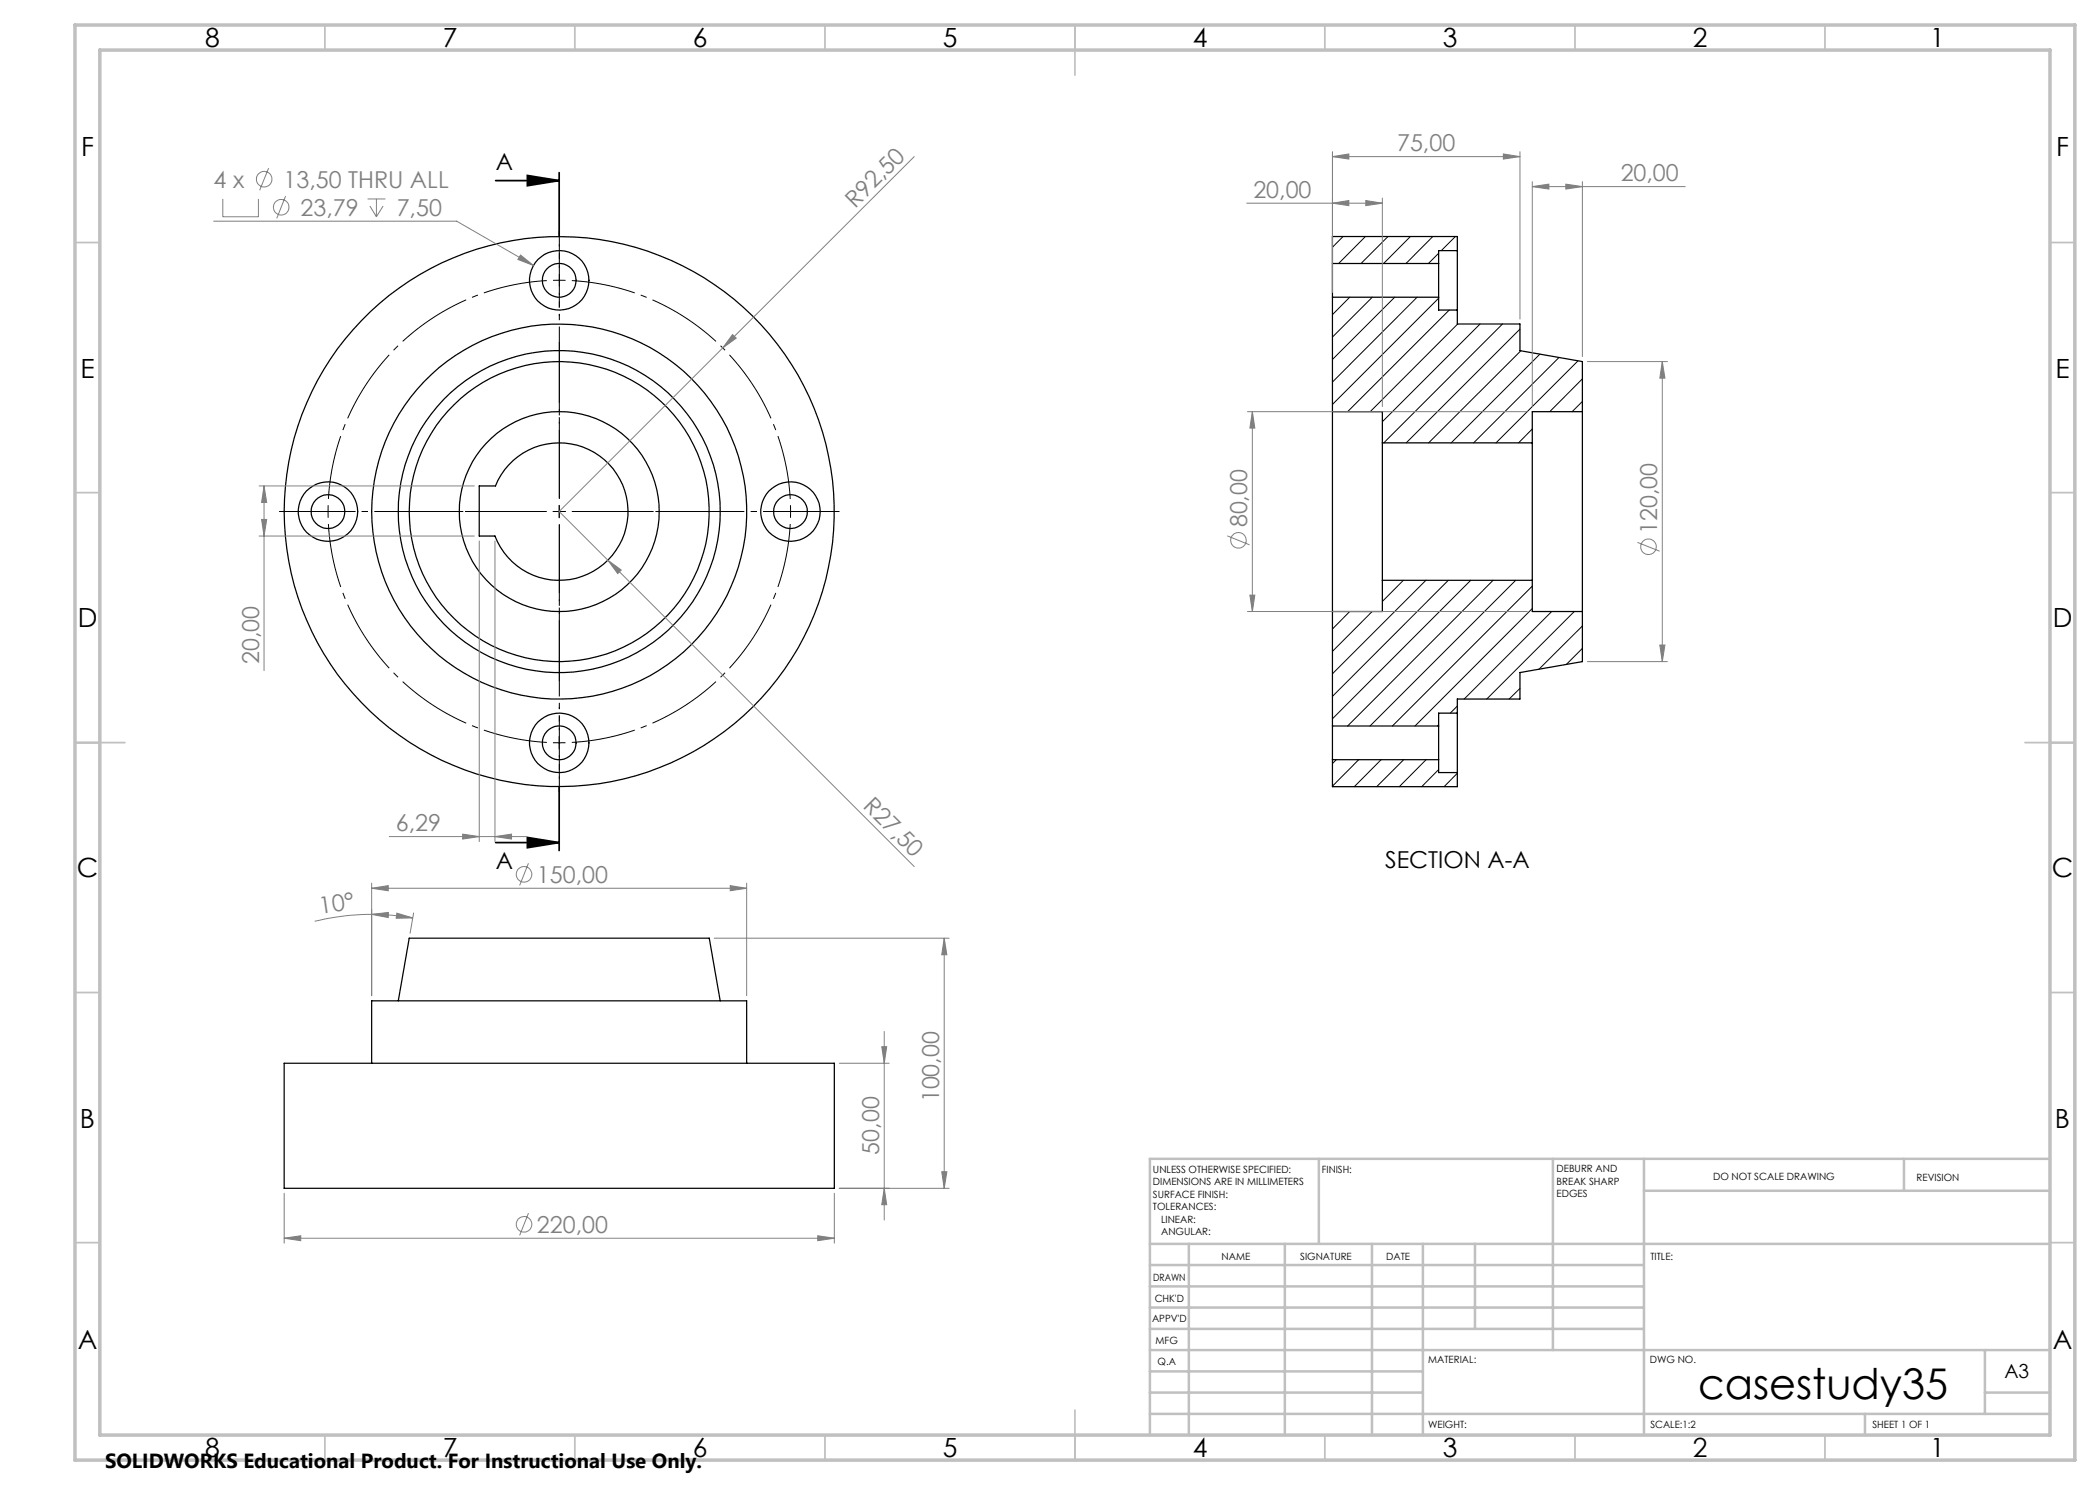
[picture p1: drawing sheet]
<svg xmlns="http://www.w3.org/2000/svg" width="420mm" height="297mm" viewBox="0 0 420 297" stroke-linecap="round" stroke-linejoin="round" font-family="sans-serif">
<g fill="none" stroke="#000" stroke-width=".25">
<path d="M266.5 52.7v6.7M266.5 59.4v22.9M266.5 59.4h21.2M266.5 52.7h21.2M287.7 52.7v6.7M287.7 59.4v2.6h3.8M291.5 50.1v11.9M291.5 50.1v-2.8h-25v5.4M291.5 50.1h-3.8v2.6M291.5 62v2.8h12.5v5.3l12.5 2.2v10M95.8 97.2h3.3a13.8 13.8 0 0 1 21.2-5.7 13.8 13.8 0 0 1-.3 21.9 13.8 13.8 0 0 1-21-6.2h-3.2zM266.5 82.3v40"/>
<path d="M266.5 82.3h10v6.3M276.5 88.6v27.5M276.5 88.6h30M306.5 88.6v27.5M316.5 82.3v40M316.5 82.3h-10v6.3M276.5 116.1v6.2h-10M276.5 116.1h30M306.5 116.1v6.2h10M266.5 122.3v22.9M316.5 122.3v10l-12.5 2.2v5.3h-12.5v2.8M266.5 145.2v6.7"/>
<path d="M266.5 151.9v5.4h25v-2.8M266.5 145.2h21.2M266.5 151.9h21.2M287.7 145.2v6.7M287.7 151.9v2.6h3.8M291.5 142.6v11.9M291.5 142.6h-3.8v2.6M56.8 212.7h110.1v25h-110.1zM74.3 212.7v-12.5h75v12.5M79.7 200.2l2.1-12.6h60.1l2.1 12.6"/>
<circle cx="111.8" cy="56.1" r="5.9"/>
<circle cx="111.8" cy="56.1" r="3.4"/>
<circle cx="65.6" cy="102.3" r="3.4"/>
<circle cx="65.6" cy="102.3" r="5.9"/>
<circle cx="111.8" cy="102.3" r="37.5"/>
<circle cx="111.8" cy="102.3" r="55"/>
<circle cx="111.8" cy="102.3" r="30"/>
<circle cx="111.8" cy="102.3" r="20"/>
<circle cx="111.9" cy="102.3" r="32.2"/>
<circle cx="158.1" cy="102.3" r="3.4"/>
<circle cx="158.1" cy="102.3" r="5.9"/>
<circle cx="111.8" cy="148.6" r="3.4"/>
<circle cx="111.9" cy="148.6" r="5.9"/>
</g>
<g fill="none" stroke="#000" stroke-width=".2">
<path d="M268.6 47.3l-2.1 2.2M269.9 59.4l-3.4 3.5M273.1 47.3l-5.4 5.4M274.5 59.4l-8 8M277.6 47.3l-5.4 5.4M278.9 59.4l-12.4 12.5M282.1 47.3l-5.4 5.4M283.4 59.4l-16.9 17M286.6 47.3l-5.4 5.4M287.7 50.7l-2 2M287.7 59.7l-21.2 21.2M291.1 47.3l-2.8 2.8"/>
<path d="M289.8 62l-20.3 20.3M291.5 64.8l-17.5 17.5M296 64.8l-19.5 19.5M300.5 64.8l-23.7 23.8M304 65.8l-22.8 22.8M304.2 70.2l-18.5 18.4M308 70.8l-17.8 17.8M311.8 71.5l-17.1 17.1M315.6 72.2l-16.4 16.4M316.5 75.8l-6.5 6.5M306.5 85.8l-2.8 2.8M316.5 80.3l-2.1 2"/>
<path d="M110.6 102.3h2.5M111.8 101.1v2.5M280.7 116.1l-4.2 4.2M285.2 116.1l-18.7 18.7M289.7 116.1l-23.2 23.2M294.1 116.1l-27.6 27.7M298.6 116.1l-29.1 29.1M303.1 116.1l-29.1 29.1M306.5 117.2l-28 28M269.9 122.3l-3.4 3.5M274.4 122.3l-7.9 8M304 137.7l-2.2 2.1"/>
<path d="M306.5 121.7l-23.5 23.5M310.3 122.3l-17.5 17.5M314.9 122.3l-17.5 17.5M316.5 125.2l-8.7 8.6M316.5 129.7l-3.2 3.2M110.6 148.6h2.5M111.8 147.3v2.5M267.3 151.9l-.8 .8M271.7 151.9l-5.2 5.3M276.2 151.9l-5.3 5.4M280.7 151.9l-5.4 5.4M285.2 151.9l-5.3 5.4"/>
<path d="M287.7 145l-.2 .2M287.7 153.9l-3.4 3.4M291.5 141.2l-1.4 1.4M291.5 154.7l-2.7 2.6"/>
</g>
<g fill="none" stroke="#808080" stroke-width=".2">
<path d="M44.6 39.8v3.6h7.1v-3.6M53.7 33.6l-1.8 4.5M57.1 39.2l-1.7 4.5M73.5 39.8h3.6M75.3 39.8v3.6M182.8 31.3l-38.3 38.3M266.5 31.3l3.3-.5v1zM266.5 30.3v28.2M266.5 31.3h37.5M276.5 39.6v41.7M300.7 30.8l3.3 .5-3.3 .5zM304 30.3v33.5"/>
<path d="M306.5 37.3l3.3-.5v1zM306.5 36.3v45M306.5 37.3h30.5M313.2 36.8l3.3 .5-3.3 .5zM316.5 36.3v35M42.7 44.2h48.6l15.4 8.9M74 41.2l1.3 2.2M76.6 41.2l-1.3 2.2M104.1 51l2.6 2.1-3.1-1.2zM249.3 40.6h27.2M266.5 40.6l3.3-.5v1zM273.2 40.1l3.3 .5-3.3 .5z"/>
<path d="M144.5 69.6l-32.7 32.7 9.8 9.7M146.5 66.9l.7 .7-2.7 2zM317.5 72.3h16M332.5 72.3l.5 3.3h-1zM332.5 72.3v60M51.8 97.2h43.1M52.8 97.2v36.9M52.8 97.2l.5 3.3h-1zM249.5 82.3h56M250.5 82.3l.5 3.3h-1zM250.5 82.3v40M51.8 107.2h43.1"/>
<path d="M52.3 103.9h1l-.5 3.3zM95.8 108.2v60.1M99 108.2v60.1M121.6 112l2.6 2-.7 .7zM121.6 112l61.2 61.3M245.5 107.2l4.4 1.8M250 119h1l-.5 3.3zM327.5 108.5l4.4 1.7M249.5 122.3h56M317.5 132.3h16M332 129h1l-.5 3.3zM74.3 177.7l3.3-.6v1z"/>
<path d="M74.3 176.6v22.5M74.3 177.7h75M77.9 167.3h27.4M92.5 166.8l3.3 .5-3.3 .5zM99 167.3l3.3-.5v1zM105.7 172.6l-1.8 4.5M146 177.1l3.3 .6-3.3 .4zM149.3 176.6v22.5M74.3 182.9l3.4-.4-.1 1zM74.3 182.9a48.1 48.1 0 0 1 8.2 .7M74.3 182.9a47.4 47.4 0 0 0-11.4 1.4M79.4 182.6l3.1 1-3.3 .1z"/>
<path d="M82.7 182.6l-.7 4.1M142.8 187.6h47M188.8 187.6l.6 3.4h-1.1zM188.8 187.6v50.1M167.9 212.7h9.9M176.4 209.3h.9l-.5 3.4zM176.8 206.3v37.7M56.8 238.7v9.9M166.9 238.7v9.9M167.9 237.7h21.9M176.8 237.7l.5 3.2h-.9zM188.3 234.3h1.1l-.6 3.4z"/>
<path d="M56.8 247.6l3.3-.4v.9zM56.8 247.6h110.1M105.7 242.6l-1.8 4.5M163.5 247.2l3.4 .4-3.4 .5z"/>
<circle cx="52.8" cy="35.8" r="1.55"/>
<circle cx="56.2" cy="41.4" r="1.55"/>
<circle cx="247.7" cy="108.1" r="1.56"/>
<circle cx="329.7" cy="109.4" r="1.55"/>
<circle cx="104.8" cy="174.9" r="1.55"/>
<circle cx="104.8" cy="244.9" r="1.56"/>
</g>
<g fill="none" stroke="#000" stroke-width=".2" stroke-dasharray="15.2 1.3 1.3 1.3" stroke-linecap="butt">
<path d="M111.9 56.1h-1.3M111.9 56.1h1.2M111.9 56.1v-1.3M111.9 56.1v1.2M65.6 102.3v1.3M65.6 102.3v-1.2M65.6 102.3h-1.2M65.6 102.3h1.3M111.9 102.3h-1.3M111.9 102.3v1.3M111.9 102.3h1.2M111.9 102.3v-1.2"/>
<path d="M158.1 102.3v-1.2M158.1 102.3v1.3M158.1 102.3h1.3M158.1 102.3h-1.2"/>
</g>
<path d="M109.4 56.1a46.3 46.3 0 0 0-43.7 43.7M158 99.8a46.3 46.3 0 0 0-43.6-43.7M65.7 104.8a46.2 46.2 0 0 0 43.7 43.7M114.4 148.5a46.2 46.2 0 0 0 43.6-43.7" fill="none" stroke="#000" stroke-width=".2" stroke-dasharray="15.2 1.3 1.3 1.3" stroke-dashoffset="2.4" stroke-linecap="butt"/>
<path d="M99.1 36.1h12.7M105.5 35.1l6.3 1-6.3 1zM111.8 34.5v12.7M111.8 157.4v12.7M99.1 168.5h12.7M105.5 167.5l6.3 1-6.3 1z" fill="none" stroke="#000" stroke-width=".35"/>
<path d="M111.9 53.6v-4.7M111.9 58.6v4.6M63.1 102.3h-4.7M68.1 102.3h4.7M155.6 102.3h-4.7M160.6 102.3h4.7M111.9 151.1v4.6M111.9 146.1v-4.7" fill="none" stroke="#000" stroke-width=".2" stroke-dasharray="15.2 1.3 1.3 1.3" stroke-dashoffset="14.8" stroke-linecap="butt"/>
<path d="M111.9 99.8v-31.5M109.4 102.3h-31.5M111.9 104.8v31.5M114.4 102.3h31.4" fill="none" stroke="#000" stroke-width=".2" stroke-dasharray="15.2 1.3 1.3 1.3" stroke-dashoffset="1.4" stroke-linecap="butt"/>
<path d="M111.9 99.8v-53.7M109.4 102.3h-53.8M111.9 104.8v53.8M114.4 102.3h53.7" fill="none" stroke="#000" stroke-width=".2" stroke-dasharray="15.2 1.3 1.3 1.3" stroke-dashoffset="-.2" stroke-linecap="butt"/>
<g fill="none" stroke="#c0c0c0" stroke-width=".35">
<path d="M65 5v5M115 5v5M165 5v5M215 5v10M265 5v5M315 5v5M365 5v5M15 48.5h5M410 48.5h5M15 98.5h5M410 98.5h5M15 148.5h10"/>
<path d="M405 148.5h10M15 198.5h5M410 198.5h5M15 248.5h5M410 248.5h5M65 287v5M115 287v5M165 287v5M215 282v10M265 287v5M315 287v5M365 287v5"/>
</g>
<g fill="none" stroke="#c0c0c0" stroke-width=".5">
<path d="M263.8 231.8v17M310.6 231.8v38.2M328.8 231.8v55.2M328.8 238.2h81.2M380.8 231.8v6.4M410 231.8h-180v55.2M230 248.8h180M230 257.3h98.8M230 253h98.8M237.8 248.8v38.2M257 248.8v38.2M274.4 248.8v38.2"/>
<path d="M284.6 248.8v38.2M295 248.8v17M230 265.8h98.8M230 261.5h98.8M230 278.5h54.6M230 274.3h54.6M230 270h180M397 278.5h13M397 270v12.8M230 282.8h180M373 282.8v4.2"/>
</g>
<path d="M15 5h400v287h-400zM20 10h390v277h-390z" fill="none" stroke="#c0c0c0" stroke-width=".7"/>
<path d="M105.5 35.1l6.3 1-6.3 1zM105.5 167.5l6.3 1-6.3 1z" fill="#000"/>
<g fill="#808080">
<path d="M146.5 66.9l.7 .7-2.7 2z"/>
<path d="M121.6 112l2.6 2-.7 .7z"/>
<path d="M104.1 51l-.5 .9 3.1 1.2zM74.3 177.7l3.3-.6v1zM146 177.1l3.3 .6-3.3 .4z"/>
<path d="M56.8 247.6l3.3-.4v.9zM163.5 247.2l3.4 .4-3.4 .5z"/>
<path d="M266.5 40.6l3.3-.5v1zM273.2 40.1l3.3 .5-3.3 .5zM306.5 37.3l3.3-.5v1zM313.2 36.8l3.3 .5-3.3 .5z"/>
<path d="M92.5 166.8l3.3 .5-3.3 .5zM99 167.3l3.3-.5v1z"/>
<path d="M300.7 30.8l3.3 .5-3.3 .5zM266.5 31.3l3.3-.5v1z"/>
<path d="M79.4 182.6l3.1 1-3.3 .1zM74.3 182.9l3.4-.4-.1 1z"/>
<path d="M188.3 234.3h1.1l-.6 3.4zM188.8 187.6l.6 3.4h-1.1zM176.8 237.7l.5 3.2h-.9zM176.4 209.3h.9l-.5 3.4zM332 129h1l-.5 3.3zM332.5 72.3l.5 3.3h-1z"/>
<path d="M52.3 103.9h1l-.5 3.3zM52.8 97.2l.5 3.3h-1z"/>
<path d="M250.5 82.3l.5 3.3h-1zM250 119h1l-.5 3.3z"/>
</g>
<text font-size="8.5" x="339.6" y="279.7">casestudy35</text>
<g font-size="5.3">
<text x="41" y="9.5">8</text>
<text x="88.5" y="9.5">7</text>
<text x="138.5" y="9.5">6</text>
<text x="188.5" y="9.5">5</text>
<text x="238.5" y="9.5">4</text>
<text x="288.5" y="9.5">3</text>
<text x="338.5" y="9.5">2</text>
<text x="386" y="9.5">1</text>
<text x="16.2" y="31.2">F</text>
<text x="411.2" y="31.2">F</text>
<text x="16.1" y="75.5">E</text>
<text x="411.1" y="75.5">E</text>
<text x="15.5" y="125.5">D</text>
<text x="410.5" y="125.5">D</text>
<text x="15.4" y="175.5">C</text>
<text x="410.4" y="175.5">C</text>
<text x="16" y="225.5">B</text>
<text x="411" y="225.5">B</text>
<text x="15.5" y="269.7">A</text>
<text x="410.5" y="269.7">A</text>
<text x="41" y="291.5">8</text>
<text x="88.5" y="291.5">7</text>
<text x="138.5" y="291.5">6</text>
<text x="188.5" y="291.5">5</text>
<text x="238.5" y="291.5">4</text>
<text x="288.5" y="291.5">3</text>
<text x="338.5" y="291.5">2</text>
<text x="386" y="291.5">1</text>
</g>
<g font-size="4.7">
<text x="99.2" y="34">A</text>
<text x="99.2" y="173.9">A</text>
<text x="277" y="173.6">SECTION A-A</text>
</g>
<g font-size="4.7" fill="#808080">
<text x="279.4" y="30.3">75,00</text>
<text x="42.7" y="37.5">4 x</text>
<text x="56.7" y="37.5">13,50 THRU ALL</text>
<text x="171" y="41.7" transform="rotate(-45 171 41.7)">R92,50</text>
<text x="250.7" y="39.6">20,00</text>
<text x="324.1" y="36.3">20,00</text>
<text x="60.1" y="43.1">23,79</text>
<text x="79.3" y="43.1">7,50</text>
<text x="249.4" y="105.5" transform="rotate(-90 249.4 105.5)">80,00</text>
<text x="331.4" y="106.8" transform="rotate(-90 331.4 106.8)">120,00</text>
<text x="51.8" y="132.8" transform="rotate(-90 51.8 132.8)">20,00</text>
<text x="172.4" y="161.4" transform="rotate(45 172.4 161.4)">R27,50</text>
<text x="79.2" y="166.3">6,29</text>
<text x="107.4" y="176.6">150,00</text>
<text x="64" y="182.8" transform="rotate(-8 64 182.8)">10°</text>
<text x="187.9" y="220.5" transform="rotate(-90 187.9 220.5)">100,00</text>
<text x="175.9" y="230.9" transform="rotate(-90 175.9 230.9)">50,00</text>
<text x="107.4" y="246.6">220,00</text>
</g>
<text font-size="4.1" x="21" y="293.7">SOLIDWORKS Educational Product. For Instructional Use Only.</text>
<text font-size="3.9" x="400.9" y="275.5">A3</text>
<g font-size="2">
<text x="230.6" y="234.6">UNLESS OTHERWISE SPECIFIED:</text>
<text x="230.6" y="237.1">DIMENSIONS ARE IN MILLIMETERS</text>
<text x="230.6" y="239.6">SURFACE FINISH:</text>
<text x="264.4" y="234.6">FINISH:</text>
<text x="311.3" y="234.5">DEBURR AND</text>
<text x="311.3" y="237">BREAK SHARP</text>
<text x="311.3" y="239.5">EDGES</text>
<text x="342.6" y="236">DO NOT SCALE DRAWING</text>
<text x="383.3" y="236.2">REVISION</text>
<text x="230.6" y="242.1">TOLERANCES:</text>
<text x="232.2" y="244.6">LINEAR:</text>
<text x="232.2" y="247.1">ANGULAR:</text>
<text x="244.3" y="252">NAME</text>
<text x="260" y="251.9">SIGNATURE</text>
<text x="277.2" y="251.9">DATE</text>
<text x="330.1" y="251.9">TITLE:</text>
<text x="230.6" y="256.1">DRAWN</text>
<text x="230.9" y="260.3">CHK'D</text>
<text x="230.4" y="264.4">APPV'D</text>
<text x="231.1" y="268.8">MFG</text>
<text x="231.5" y="273">Q.A</text>
<text x="285.6" y="272.5">MATERIAL:</text>
<text x="330" y="272.5">DWG NO.</text>
<text x="285.6" y="285.5">WEIGHT:</text>
<text x="330.1" y="285.6">SCALE:1:2</text>
<text x="374.5" y="285.6">SHEET 1 OF 1</text>
</g>
</svg>
